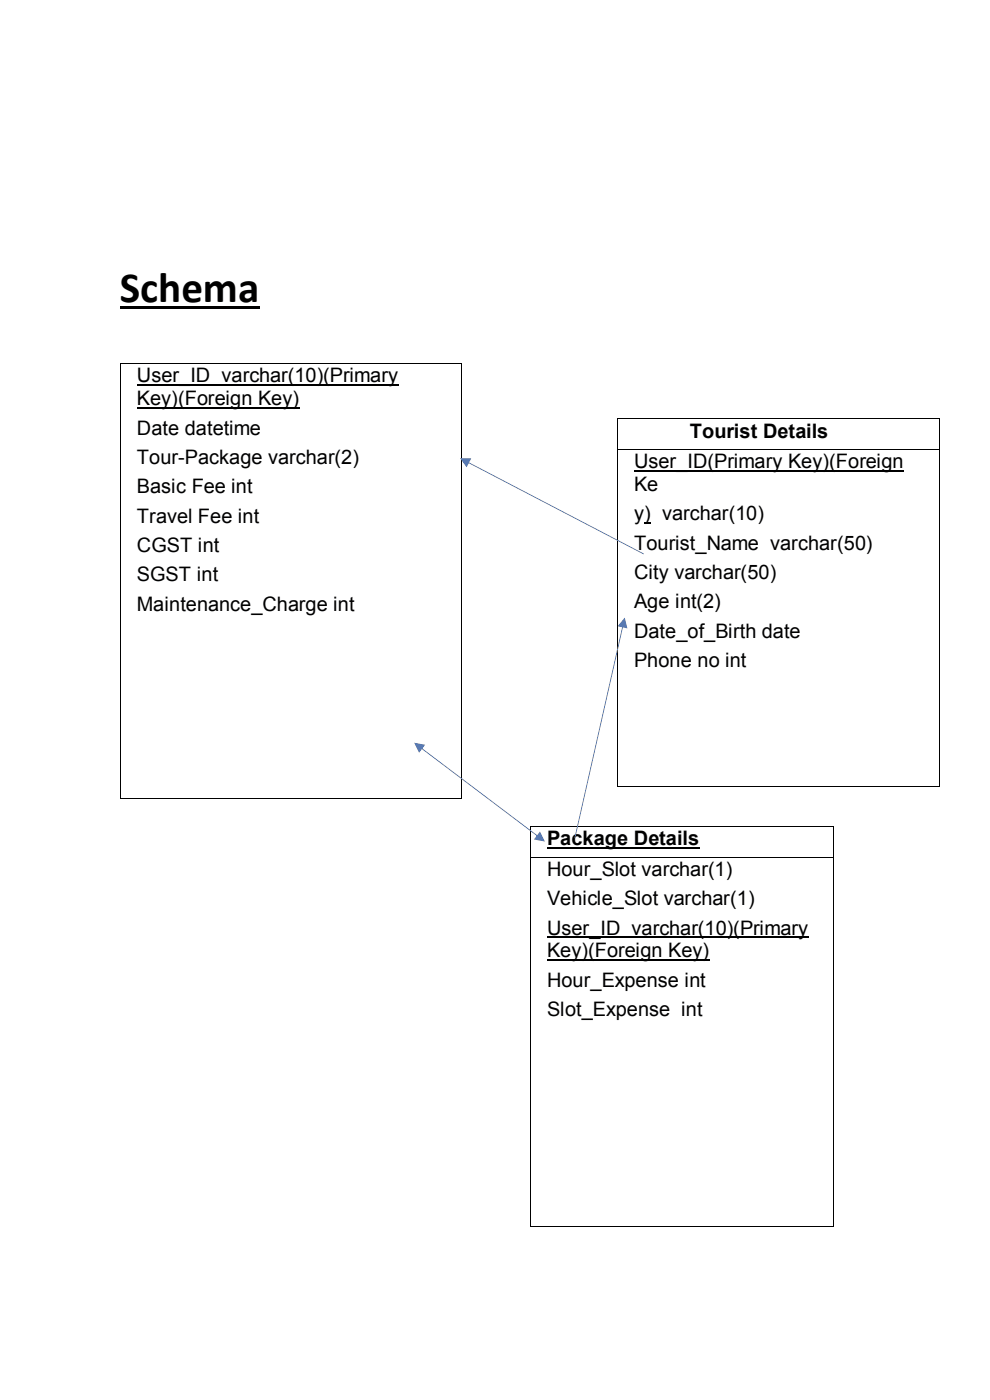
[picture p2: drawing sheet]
<svg xmlns="http://www.w3.org/2000/svg" width="210mm" height="297mm" viewBox="0 0 210 297" stroke-linecap="round" stroke-linejoin="round" font-family="sans-serif">
<g fill="#000">
<path d="M25.4 65h29.7v.6h-29.7z" fill-rule="evenodd"/>
<path d="M25.4 77h.2v.2h-.2z" fill-rule="evenodd"/>
<path d="M25.4 77h.2v.2h-.2z" fill-rule="evenodd"/>
<path d="M97.8 77h.2v.2h-.2z" fill-rule="evenodd"/>
<path d="M97.8 77h.2v.2h-.2z" fill-rule="evenodd"/>
<path d="M130.9 88.8h.1v.1h-.1z" fill-rule="evenodd"/>
<path d="M130.9 88.8h.1v.1h-.1z" fill-rule="evenodd"/>
<path d="M130.9 95.2h.1v.2h-.1z" fill-rule="evenodd"/>
<path d="M199.1 88.8h.2v.1h-.2z" fill-rule="evenodd"/>
<path d="M199.1 88.8h.2v.1h-.2z" fill-rule="evenodd"/>
<path d="M199.1 95.2h.2v.2h-.2z" fill-rule="evenodd"/>
<path d="M136.6 110.8h1.5v.3h-1.5z" fill-rule="evenodd"/>
<path d="M25.4 169.3h.2v.2h-.2z" fill-rule="evenodd"/>
<path d="M25.4 169.3h.2v.2h-.2z" fill-rule="evenodd"/>
<path d="M97.8 169.3h.2v.2h-.2z" fill-rule="evenodd"/>
<path d="M97.8 169.3h.2v.2h-.2z" fill-rule="evenodd"/>
<path d="M112.5 175.3h.1v.2h-.1z" fill-rule="evenodd"/>
<path d="M112.5 175.3h.1v.2h-.1z" fill-rule="evenodd"/>
<path d="M130.9 166.8h.1v.1h-.1z" fill-rule="evenodd"/>
<path d="M130.9 166.8h.1v.1h-.1z" fill-rule="evenodd"/>
<path d="M176.8 175.3h.1v.2h-.1z" fill-rule="evenodd"/>
<path d="M176.8 175.3h.1v.2h-.1z" fill-rule="evenodd"/>
<path d="M199.1 166.8h.2v.1h-.2z" fill-rule="evenodd"/>
<path d="M199.1 166.8h.2v.1h-.2z" fill-rule="evenodd"/>
<path d="M112.5 181.7h.1v.2h-.1z" fill-rule="evenodd"/>
<path d="M176.8 181.7h.1v.2h-.1z" fill-rule="evenodd"/>
<path d="M112.5 260.2h.1v.1h-.1z" fill-rule="evenodd"/>
<path d="M112.5 260.2h.1v.1h-.1z" fill-rule="evenodd"/>
<path d="M176.8 260.2h.1v.1h-.1z" fill-rule="evenodd"/>
<path d="M176.8 260.2h.1v.1h-.1z" fill-rule="evenodd"/>
</g>
<path d="M29 81.6h55.5M29 86.6h34.4M134.5 99.8h57.3M116 198.9h55.5M116 203.7h34.4" fill="none" stroke="#000" stroke-width=".34"/>
<g fill="none" stroke="#000" stroke-width=".21">
<path d="M25.5 77.2v92.1M25.6 77.1h72.2M97.9 77.2v92.1M130.9 88.9v6.3M130.9 95.4v71.4M131 88.8h68.1M131 95.3h68.1M199.2 88.9v6.3M199.2 95.4v71.4M25.6 169.4h72.2M112.6 175.5v6.2M112.6 175.4h64.2"/>
<path d="M131 166.8h68.1M176.9 175.5v6.2M112.6 181.9v78.3M112.6 181.8h64.2M176.9 181.9v78.3M112.6 260.3h64.2"/>
</g>
<path d="M116 179.9h32.3" fill="none" stroke="#000" stroke-width=".42"/>
<g fill="#4273c5">
<path d="M132 132.7l-10.2 45.1h.2l10.2-45zM132.5 131l-1.5 1.9 2.1 .4z"/>
<path d="M99.2 97.9l37.4 19.6-.1 .1-37.4-19.5zM97.6 97.2l2.3 .1-.9 1.8z"/>
<path d="M89.3 158.6l24.9 18.8-.1 .1-24.9-18.8zM87.8 157.6l2.4 .4-1.3 1.7zM114.5 176.4l1.1 2.1-2.4-.4z"/>
</g>
<text font-size="9.1" x="25.4" y="64">Schema</text>
<g font-size="4.2">
<text x="29" y="81.1">User_ID varchar(10)(Primary</text>
<text x="29" y="86">Key)(Foreign Key)</text>
<text x="29" y="92.2">Date datetime</text>
<text x="146.3" y="92.8">Tourist Details</text>
<text x="29" y="98.4">Tour-Package varchar(2)</text>
<text x="134.5" y="99.3">User_ID(Primary Key)(Foreign</text>
<text x="29" y="104.7">Basic Fee int</text>
<text x="134.5" y="104.2">Ke</text>
<text x="29" y="110.9">Travel Fee int</text>
<text x="134.5" y="110.4">y) varchar(10)</text>
<text x="29" y="117.1">CGST int</text>
<text x="134.5" y="116.6">Tourist_Name varchar(50)</text>
<text x="29" y="123.3">SGST int</text>
<text x="134.5" y="122.8">City varchar(50)</text>
<text x="29" y="129.6">Maintenance_Charge int</text>
<text x="134.5" y="129.1">Age int(2)</text>
<text x="134.5" y="135.3">Date_of_Birth date</text>
<text x="134.5" y="141.5">Phone no int</text>
<text x="116" y="179.3">Package Details</text>
<text x="116" y="185.8">Hour_Slot varchar(1)</text>
<text x="116" y="192">Vehicle_Slot varchar(1)</text>
<text x="116" y="198.3">User_ID varchar(10)(Primary</text>
<text x="116" y="203.1">Key)(Foreign Key)</text>
<text x="116" y="209.4">Hour_Expense int</text>
<text x="116" y="215.5">Slot_Expense int</text>
</g>
</svg>
